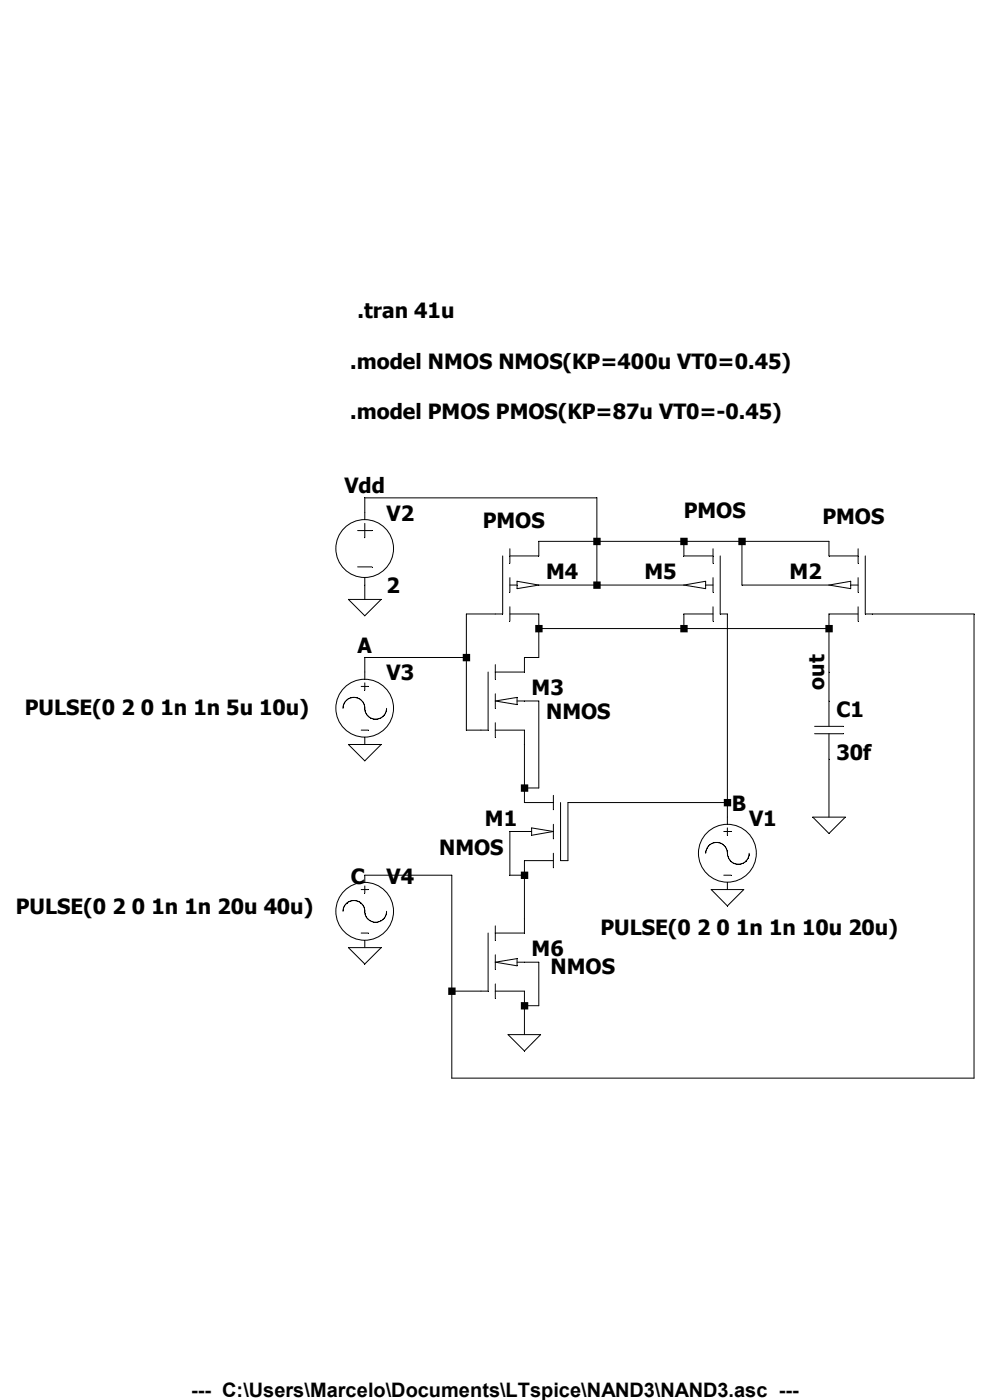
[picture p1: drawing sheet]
<svg xmlns="http://www.w3.org/2000/svg" width="210mm" height="297mm" viewBox="0 0 210 297" stroke-linecap="round" stroke-linejoin="round" font-family="sans-serif">
<g fill="none" stroke="#000" stroke-width=".21">
<path d="M75.9 112.6h3M77.4 110.2v-4.6h49.2v18.5M77.4 111v3.1M106.6 117.9v12.4h-7.7v24.6h4.6v-12.3M108.2 117.9h6.1v-3h61.6v3h6.1M108.2 116.4v3.1M145.1 114.9v3h6.2M151.3 116.4v3.1M152.8 117.9v12.4h1.5v44.6M157.4 114.9v9.2h18.5M182 116.4v3.1M183.6 117.9v12.4h23v98.4h-110.8v-43h-18.4v1.5"/>
<path d="M73.9 127.2h7l-3.5 3.4zM75.9 120.3h3M77.4 122.6v4.6M98.9 139.5h-21.5v4.6M108.2 130.3h6.1v9.2h-3v3.1h-6.2M108.2 124.1h1.5M108.2 122.6v3M108.2 128.7v3.1M109.7 123.3l4.6 .8-4.6 .8zM114.3 124.1h30.8M114.3 133.3h61.6M145.1 124.1l4.6-.8v1.6z"/>
<path d="M149.7 124.1h1.6M151.3 130.3h-6.2v3M151.3 122.6v3M151.3 128.7v3.1M175.9 124.1l4.6-.8v1.6zM180.5 124.1h1.5M182 130.3h-6.1v23.8M182 122.6v3M182 128.7v3.1M72.8 150.3a2.31 2.31 0 0 1 2.4-2.4 2.31 2.31 0 0 1 2.2 2.6 2.31 2.31 0 0 0 2.4 2.1 2.31 2.31 0 0 0 2.2-2.3M73.9 157.9h7l-3.5 3.5zM76.6 154.9h1.5"/>
<path d="M76.6 145.6h1.5M77.4 144.9v1.5M77.4 156.4v1.5M105.1 154.9h6.2v15.4h6.1M105.1 148.7l4.6-.7v1.5zM105.1 141v3.1M105.1 147.2v3.1M105.1 153.3v3.1M109.7 148.7h4.6v18.5h-3M172.8 154.1h6.1M172.8 155.7h6.1M175.9 155.7v17.7"/>
<path d="M112.8 176.4h-4.6v9.3h3.1M112.8 175.6l4.6 .8-4.6 .8zM117.4 168.7v3.1M117.4 174.9v3.1M118.9 170.3v12.3h1.6v-12.3h33.8M153.5 176.4h1.6M154.3 175.6v1.6M172.4 173.4h6.9l-3.4 3.4zM72.8 193.3a2.31 2.31 0 0 1 2.4-2.3 2.31 2.31 0 0 1 2.2 2.6 2.31 2.31 0 0 0 2.4 2.1 2.31 2.31 0 0 0 2.2-2.4M76.6 198h1.5M76.6 188.7h1.5M77.4 188v1.5"/>
<path d="M77.4 199.5v1.5M103.5 198v12.3h-7.7M105.1 196.4v3.1M117.4 182.6h-6.1v15.4h-6.2M117.4 181v3.1M149.7 181a2.35 2.35 0 0 1 2.6-2.3 2.35 2.35 0 0 1 2 2.8 2.31 2.31 0 0 0 2.5 1.8 2.31 2.31 0 0 0 2.1-2.3M150.9 188.7h6.9l-3.5 3.5zM153.5 185.7h1.6M154.3 187.2v1.5M73.9 201h7l-3.5 3.5zM105.1 210.3h6.2v9.2M105.1 204.1l4.6-.7v1.5z"/>
<path d="M105.1 202.6v3.1M105.1 208.7v3.1M107.8 219.5h6.9l-3.4 3.5zM109.7 204.1h4.6v9.3h-3"/>
<circle cx="77.4" cy="116.4" r="6.1"/>
<circle cx="77.4" cy="150.2" r="6.1"/>
<circle cx="77.4" cy="193.3" r="6.1"/>
<circle cx="154.3" cy="181" r="6.1"/>
</g>
<path d="M95.1 209.5h1.5v1.6h-1.5zM98.2 138.7h1.5v1.6h-1.5zM110.5 166.4h1.6v1.6h-1.6zM110.5 184.9h1.6v1.6h-1.6zM110.5 212.6h1.6v1.6h-1.6zM113.5 132.6h1.6v1.6h-1.6zM125.9 114.1h1.5v1.6h-1.5zM125.9 123.4h1.5v1.5h-1.5zM144.3 114.1h1.6v1.6h-1.6zM144.3 132.6h1.6v1.6h-1.6zM153.5 169.5h1.6v1.6h-1.6zM156.6 114.1h1.6v1.6h-1.6zM175.1 132.6h1.6v1.6h-1.6z" fill-rule="evenodd" fill="#000"/>
<g font-size="4.5">
<text x="75.9" y="67.4">.tran 41u</text>
<text x="74.3" y="78.2">.model NMOS NMOS(KP=400u VT0=0.45)</text>
<text x="74.3" y="88.9">.model PMOS PMOS(KP=87u VT0=-0.45)</text>
<text x="73.1" y="104.7">Vdd</text>
<text x="82" y="110.5">V2</text>
<text x="102.4" y="112">PMOS</text>
<text x="145" y="109.9">PMOS</text>
<text x="174.5" y="111.3">PMOS</text>
<text x="82" y="125.9">2</text>
<text x="115.9" y="122.8">M4</text>
<text x="136.7" y="122.8">M5</text>
<text x="167.5" y="122.8">M2</text>
<text x="75.9" y="138.6">A</text>
<text x="82" y="144.4">V3</text>
<text x="112.8" y="147.4">M3</text>
<text x="174.8" y="146.3" transform="rotate(-90 174.8 146.3)">out</text>
<text x="5.2" y="151.6">PULSE(0 2 0 1n 1n 5u 10u)</text>
<text x="115.9" y="152.4">NMOS</text>
<text x="177.4" y="152.1">C1</text>
<text x="177.4" y="161.3">30f</text>
<text x="155.3" y="172">B</text>
<text x="102.9" y="175.1">M1</text>
<text x="158.9" y="175.1">V1</text>
<text x="93.2" y="181.5">NMOS</text>
<text x="74.4" y="187.5">C</text>
<text x="82" y="187.5">V4</text>
<text x="3.3" y="194">PULSE(0 2 0 1n 1n 20u 40u)</text>
<text x="112.8" y="202.8">M6</text>
<text x="127.4" y="198.4">PULSE(0 2 0 1n 1n 10u 20u)</text>
<text x="116.8" y="206.7">NMOS</text>
</g>
<text font-size="4.2" x="40.5" y="296.3">--- C:\Users\Marcelo\Documents\LTspice\NAND3\NAND3.asc ---</text>
</svg>
